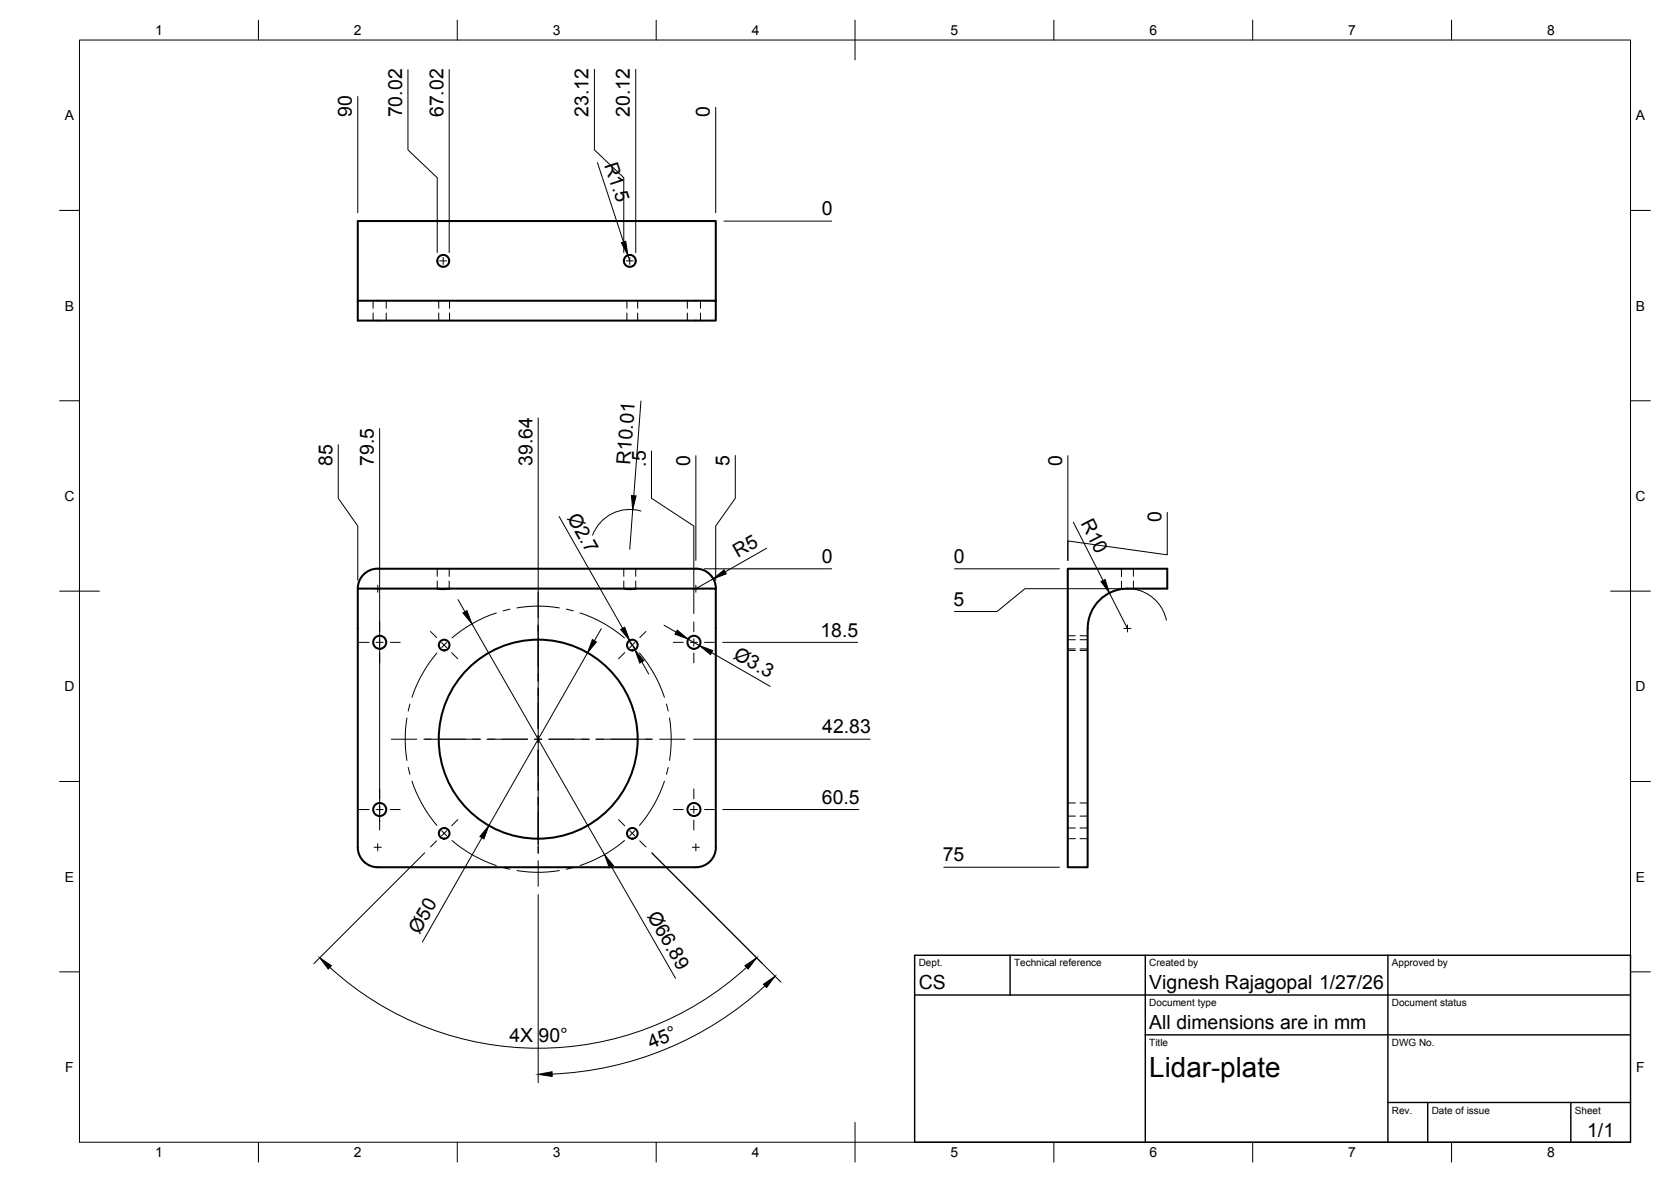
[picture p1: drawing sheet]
<svg xmlns="http://www.w3.org/2000/svg" width="420mm" height="297mm" viewBox="0 0 420 297" stroke-linecap="round" stroke-linejoin="round" font-family="sans-serif">
<!-- layer: Visible -->
<g fill="none" stroke="#000" stroke-width=".51">
<path d="M90 75.6v-20.1h90v20.1M90 75.6h90v5h-90zM110.6 64.3a1.51 1.51 0 0 1 2 .3 1.51 1.51 0 0 1 0 2l-.7 .4h-.8l-.7-.4-.4-.7a1.49 1.49 0 0 1 .6-1.6zM157.5 64.3a1.51 1.51 0 0 1 2 .3 1.51 1.51 0 0 1 0 2l-.7 .4h-.8l-.8-.4-.3-.7a1.51 1.51 0 0 1 .6-1.6zM95 142.9h80M95 142.9a5 5 0 0 0-5 5M109.9 147.9l1.3 .1 1.7-.1M156.8 147.9l1.3 .1 1.8-.1M175 142.9a5 5 0 0 1 5 5M273.5 157.9a10 10 0 0 1 10-10h10v-5h-25v75h5v-60M90 212.9v-65h90v65M90 212.9a5 5 0 0 0 5 5h80a5 5 0 0 0 5-5"/>
<circle cx="95.5" cy="161.4" r="1.64"/>
<circle cx="111.7" cy="162.1" r="1.34"/>
<circle cx="159" cy="162.1" r="1.34"/>
<circle cx="174.5" cy="161.4" r="1.64"/>
<circle cx="135.3" cy="185.8" r="25"/>
<circle cx="95.5" cy="203.4" r="1.64"/>
<circle cx="111.7" cy="209.4" r="1.34"/>
<circle cx="159" cy="209.4" r="1.34"/>
<circle cx="174.5" cy="203.4" r="1.64"/>
</g>
<!-- layer: Hidden -->
<g fill="none" stroke="#000" stroke-width=".25">
<path d="M93.8 75.6v1.9M93.8 78.7v1.9M97.1 75.6v1.9M97.1 78.7v1.9M110.3 75.6v1.9M110.3 78.7v1.9M113 75.6v1.9M113 78.7v1.9M157.6 75.6v1.9M157.6 78.7v1.9M160.3 75.6v1.9M160.3 78.7v1.9"/>
<path d="M172.8 75.6v1.9M172.8 78.7v1.9M176.1 75.6v1.9M176.1 78.7v1.9M109.9 142.9v1.9M109.9 146v1.9M112.9 142.9v1.9M112.9 146v1.9M156.8 142.9v1.9M156.8 146v1.9M159.9 142.9v1.9M159.9 146v1.9"/>
<path d="M268.5 159.8h1.9M271.6 159.8h1.9M282 142.9v2M282 146.1v1.9M285 142.9v1.9M285 146v1.9M268.5 163.5h1.9M268.5 160.8h1.9M268.5 163.1h1.9M271.6 163.5h1.9M271.6 160.8h1.9M271.6 163.1h1.9"/>
<path d="M268.5 210.8h1.9M268.5 208.1h1.9M268.5 201.8h1.9M268.5 205.1h1.9M271.6 210.8h1.9M271.6 208.1h1.9M271.6 201.8h1.9M271.6 205.1h1.9"/>
</g>
<!-- layer: BORDER -->
<g fill="none" stroke="#000" stroke-width=".25">
<path d="M20 10.1h390v276.9h-390zM65 5.1v5M115 5.1v5M165 5.1v5M215 5.1v10M265 5.1v5M315 5.1v5M365 5.1v5M15 52.9h5M410 52.9h5M15 100.7h5M410 100.7h5"/>
<path d="M15 148.6h10M405 148.6h10M15 196.4h5M410 196.4h5M15 244.2h5M410 244.2h5M65 287v5M115 287v5M165 287v5M215 282.1v9.9M265 287v5M315 287v5"/>
<path d="M365 287v5"/>
</g>
<!-- layer: TITLEBLOCK -->
<path d="M230 240.1h180v46.9h-180zM230 250h180M254 240.1v9.9M288 240.1v46.9M349 240.1v46.9M288 260.1h122M349 277.1h61M359 277.1v9.9M395 277.1v9.9" fill="none" stroke="#000" stroke-width=".36"/>
<!-- layer: Smart Centers -->
<g fill="none" stroke="#000" stroke-width=".25">
<path d="M110.6 65.6h1.7M111.4 64.7v1.7M157.5 65.6h1.7M158.3 64.7v1.7M94.1 147.9h1.8M95 147.1v1.7M95.5 156.3v2.5M108.2 158.7l1.6 1.5M124.8 154a33.4 33.4 0 0 0-11.2 6.3M128.2 153.1l-1.7 .4M130 152.8l4.5-.5 3.3 .1 2.9 .4M135.3 148.8v6.4"/>
<path d="M135.3 157v14.3M142.4 153.1l1.7 .4M145.9 154a33.4 33.4 0 0 1 11.1 6.3M162.4 158.7l-1.5 1.5M174.1 147.9h1.8M174.5 156.3v2.5M175 147.1v1.7M282.6 157.9h1.8M283.5 157v1.8M90.3 161.4h2.5M94.6 161.4h1.8M95.5 160.5v1.8"/>
<path d="M95.5 164.1v2.5M98.1 161.4h2.5M103.1 176.9l-.5 1.8M109.9 164.1a33.6 33.6 0 0 0-6.3 11.1M111 161.5l1.3 1.3M112.3 161.5l-1.2 1.2M113.6 164l1.5 1.6M135.3 172.9v10.2M157.1 164l-1.6 1.6M158.3 161.5l1.3 1.2M159.6 161.5l-1.3 1.3M160.8 164.1a33 33 0 0 1 6.3 11.1"/>
<path d="M167.6 176.9l.4 1.8M169.3 161.4h2.5M173.6 161.4h1.8M174.5 160.5v1.8M174.5 164.1v2.5M177.1 161.4h2.5M95.5 198.3v2.5M98.4 185.8h6.4M102.3 180.4l-.4 4.6 .1 3.2 .3 2.9M102.6 192.9l.5 1.7M103.6 196.3a33.6 33.6 0 0 0 6.3 11.1M106.6 185.8h14.3"/>
<path d="M122.4 185.8h10.3M134.4 185.8h1.8M135.3 184.9v1.8M135.3 188.5v10.2M138 185.8h10.2M149.8 185.8h14.3M165.8 185.8h6.5M167.1 196.3a33.2 33.2 0 0 1-6.3 11.1M168 192.9l-.4 1.7M168.3 180.4l.5 4.6-.1 3.2-.4 2.9M174.5 198.3v2.5M90.3 203.4h2.5"/>
<path d="M94.1 212.9h1.8M94.6 203.4h1.8M95 212v1.8M95.5 202.5v1.8M95.5 206.1v2.5M98.1 203.4h2.5M109.8 211.3l-1.6 1.5M111 208.8l1.3 1.2M112.3 208.8l-1.3 1.2M113.6 211.2a33.2 33.2 0 0 0 11.2 6.3M115.1 206l-1.5 1.5M126.5 218l1.7 .4"/>
<path d="M130 218.8l4.5 .4 3.3-.1 2.9-.3M135.3 200.2v14.3M135.3 216.3v6.4M144.1 218l-1.7 .4M155.5 206l1.6 1.5M157 211.2a33 33 0 0 1-11.1 6.3M158.3 208.8l1.3 1.2M159.6 208.8l-1.3 1.2M160.9 211.3l1.5 1.5M169.3 203.4h2.5M173.6 203.4h1.8M174.1 212.9h1.8"/>
<path d="M174.5 202.5v1.8M174.5 206.1v2.5M175 212v1.8M177.1 203.4h2.5"/>
</g>
<!-- layer: FD_Dimensions -->
<g fill="none" stroke="#000" stroke-width=".25">
<path d="M102.6 17.5v20.2l7.3 7v18.8M112.9 17.5v46M149.5 17.4v20.3l7.3 7v18.8M159.9 17.4v46.1M90 24.3v29.2M180 27v26.5M150.2 40.9l6.6 19.9M182.1 55.6h27M157.9 64.1l.4 1.5M159.7 64.8a1.49 1.49 0 0 0-1.7-.7 1.49 1.49 0 0 0-1.1 1.4M85 111.7v13.5l5 7v13.6M95.5 107.7v98.8"/>
<path d="M135.3 105v107.2M161.2 100.8l-1.8 23.8M163.8 113.4v11.8l10.7 7v22M175 114.5v26.3M184.9 114.5v10.7l-4.9 7v13.6M268.5 114.5v26.3v-4.9l25 3.5v-10.6M140.6 129.8l16 28.1M159.1 128.1l-.8 9.9M161.2 128.4a10 10 0 0 0-12.2 6.1M192.7 137.8l-10.3 5.9M269.9 131.2l7.5 14.7M115.2 150.7l1.7 3"/>
<path d="M118.7 156.8l33.3 58M151.2 158l-1.7 3M167 157.1l3 1.8M177.1 142.9h32M177.9 143.9l1.1 1.1 .5 .9M179.3 145.5l-4.3 2.4M240 142.9h26.4M277.2 150.2a10 10 0 0 1 16.1 5.6M279 149l4.5 8.9M291.4 147.9h-33.7l-7 5.8h-10.7M147.7 164.1l-24.8 43.4M158.3 160.9l1.3 2.4"/>
<path d="M161.4 166.3l1.7 3.1M173 160.6l2.9 1.6M178.9 164l14.7 8.5M181.7 161.4h33.9M174.4 185.8h44.4M106.8 214.3l-27.9 27.9M121.2 210.5l-15 26.2M153.7 217.8l16.2 28.1M163.9 214.3l32.5 32.5M181.7 203.4h34.3M237.3 217.9h29.1M135.3 224.8v47.3"/>
<path d="M82.9 243.1a77.7 77.7 0 0 0 104.8 0M192.4 247.7a84.2 84.2 0 0 1-53.6 22.2"/>
</g>
<g fill="#000" stroke="#000" stroke-width=".25">
<path d="M156.2 61l1.1-.4 .6 3.5zM158.8 124.5l1.1 .1-.8 3.5zM116.4 154l1-.6 1.3 3.4zM156.1 158.2l1-.6 1.2 3.3zM170.3 158.4l2.7 2.2-3.3-1.2zM179.3 145.5l2.8-2.3 .5 1zM276.8 146.2l1.1-.6 1.1 3.4zM148.9 160.7l1.1 .6-2.3 2.8zM159.6 163.3l2.3 2.7-1 .6zM175.9 162.2l3.3 1.3-.6 1zM122.9 207.5l-1.2 3.3-1-.6zM152 214.8l2.2 2.7-1 .6z"/>
<path d="M80.4 240.7l2.9 2-.8 .8zM187.3 242.7l2.9-2-2.1 2.8zM192 247.3l2.9-2-2.1 2.9zM135.3 270l3.5-.7v1.2z"/>
</g>
<text font-size="7" x="289" y="270.6">Lidar-plate</text>
<g font-size="4.9">
<text x="88.5" y="29.5" transform="rotate(-90 88.5 29.5)">90</text>
<text x="101.1" y="29.5" transform="rotate(-90 101.1 29.5)">70.02</text>
<text x="111.5" y="29.4" transform="rotate(-90 111.5 29.4)">67.02</text>
<text x="148" y="29.4" transform="rotate(-90 148 29.4)">23.12</text>
<text x="158.4" y="29.4" transform="rotate(-90 158.4 29.4)">20.12</text>
<text x="178.5" y="29.5" transform="rotate(-90 178.5 29.5)">0</text>
<text x="151.9" y="41.4" transform="rotate(72 151.9 41.4)">R1.5</text>
<text x="206.6" y="54.1">0</text>
<text x="83.6" y="117" transform="rotate(-90 83.6 117)">85</text>
<text x="94" y="117" transform="rotate(-90 94 117)">79.5</text>
<text x="133.9" y="117" transform="rotate(-90 133.9 117)">39.64</text>
<text x="158.5" y="116.9" transform="rotate(-86 158.5 116.9)">R10.01</text>
<text x="162.3" y="117.2" transform="rotate(-90 162.3 117.2)">.5</text>
<text x="173.5" y="117" transform="rotate(-90 173.5 117)">0</text>
<text x="183.4" y="117" transform="rotate(-90 183.4 117)">5</text>
<text x="267" y="117" transform="rotate(-90 267 117)">0</text>
<text x="142.5" y="130.1" transform="rotate(60 142.5 130.1)">Ø2.7</text>
<text x="271.7" y="131.5" transform="rotate(63 271.7 131.5)">R10</text>
<text x="292" y="131.2" transform="rotate(-90 292 131.2)">0</text>
<text x="185.5" y="140.2" transform="rotate(-30 185.5 140.2)">R5</text>
<text x="206.6" y="141.5">0</text>
<text x="239.8" y="141.5">0</text>
<text x="239.8" y="152.2">5</text>
<text x="206.3" y="160">18.5</text>
<text x="184.2" y="165.3" transform="rotate(30 184.2 165.3)">Ø3.3</text>
<text x="206.8" y="184.3">42.83</text>
<text x="206.7" y="202">60.5</text>
<text x="237.1" y="216.5">75</text>
<text x="162.6" y="230.2" transform="rotate(60 162.6 230.2)">Ø66.89</text>
<text x="105.5" y="234.9" transform="rotate(-60 105.5 234.9)">Ø50</text>
<text x="231" y="248.5">CS</text>
<text x="289" y="248.5">Vignesh Rajagopal 1/27/26</text>
<text x="128.1" y="262">4X 90°</text>
<text x="163.7" y="263.6" transform="rotate(-23 163.7 263.6)">45°</text>
<text x="289" y="258.6">All dimensions are in mm</text>
<text x="399.1" y="285.7">1/1</text>
</g>
<g font-size="3.5">
<text x="39" y="8.8">1</text>
<text x="89" y="8.8">2</text>
<text x="139" y="8.8">3</text>
<text x="189" y="8.8">4</text>
<text x="239" y="8.8">5</text>
<text x="289" y="8.8">6</text>
<text x="339" y="8.8">7</text>
<text x="389" y="8.8">8</text>
<text x="16.3" y="30.2">A</text>
<text x="411.3" y="30.2">A</text>
<text x="16.3" y="78">B</text>
<text x="411.3" y="78">B</text>
<text x="16.2" y="125.9">C</text>
<text x="411.2" y="125.9">C</text>
<text x="16.2" y="173.7">D</text>
<text x="411.2" y="173.7">D</text>
<text x="16.3" y="221.6">E</text>
<text x="411.3" y="221.6">E</text>
<text x="16.4" y="269.4">F</text>
<text x="411.4" y="269.4">F</text>
<text x="39" y="290.8">1</text>
<text x="89" y="290.8">2</text>
<text x="139" y="290.8">3</text>
<text x="189" y="290.8">4</text>
<text x="239" y="290.8">5</text>
<text x="289" y="290.8">6</text>
<text x="339" y="290.8">7</text>
<text x="389" y="290.8">8</text>
</g>
<g font-size="2.5">
<text x="231" y="242.9">Dept.</text>
<text x="255" y="242.9">Technical reference</text>
<text x="289" y="242.9">Created by</text>
<text x="350" y="242.9">Approved by</text>
<text x="289" y="252.8">Document type</text>
<text x="350" y="252.8">Document status</text>
<text x="289" y="262.9">Title</text>
<text x="350" y="262.9">DWG No.</text>
<text x="350" y="279.9">Rev.</text>
<text x="360" y="279.9">Date of issue</text>
<text x="396" y="279.9">Sheet</text>
</g>
</svg>
